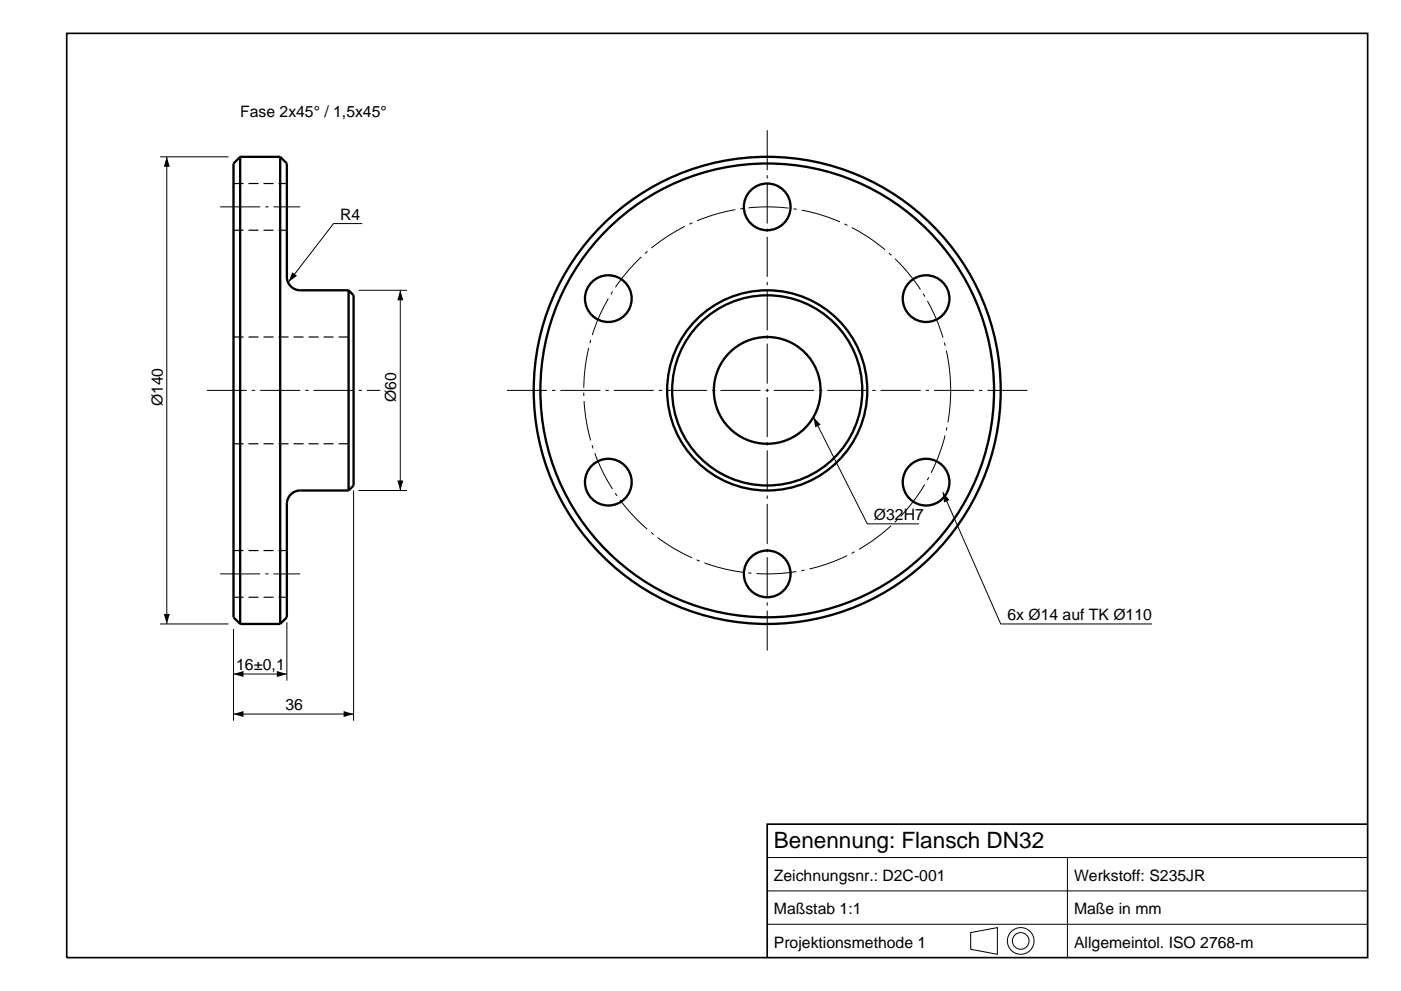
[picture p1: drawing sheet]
<svg xmlns="http://www.w3.org/2000/svg" width="420mm" height="297mm" viewBox="0 0 420 297" stroke-linecap="round" stroke-linejoin="round" font-family="sans-serif">
<path d="M20 10h390v277h-390zM410 247h-180v40" fill="none" stroke="#000" stroke-width=".5"/>
<g fill="none" stroke="#000" stroke-width=".3">
<path d="M48 47h20.5M50 47v140M108.6 67h-8.6l-13.5 17.5M107.5 87h14.5M120 87v60M243.9 125l16.1 32h15.5M106 147v69M107.5 147h14.5M282.6 147.5l17.4 39.5h45.4M48 187h20.5M70 188.5v27.5M86 186.5v17.5"/>
<path d="M70 202h16M70 214h36M230 257h180M320 257v30M230 277h180M230 267h180M291 279.5l8-1.5v8l-8-1.5z"/>
<circle cx="306" cy="282" r="4"/>
<circle cx="306" cy="282" r="2.5"/>
</g>
<g fill="none" stroke="#000" stroke-width=".7" stroke-linecap="butt">
<path d="M72 47l-2 2v136l2 2M72 47h12M72 47v140M84 47l2 2v34a4 4 0 0 0 4 4h14.5M84 47v140M104.5 87l1.5 1.5v57l-1.5 1.5M104.5 87v60M104.5 147h-14.5a4 4 0 0 0-4 4v34l-2 2M72 187h12"/>
<circle cx="230" cy="62" r="7"/>
<circle cx="182.4" cy="89.5" r="7"/>
<circle cx="277.6" cy="89.5" r="7"/>
<circle cx="230" cy="117" r="70"/>
<circle cx="230" cy="117" r="68"/>
<circle cx="230" cy="117" r="30"/>
<circle cx="230" cy="117" r="28.5"/>
<circle cx="230" cy="117" r="16"/>
<circle cx="182.4" cy="144.5" r="7"/>
<circle cx="277.6" cy="144.5" r="7"/>
<circle cx="230" cy="172" r="7"/>
</g>
<path d="M70 55h16M70 69h16M70 101h36M70 133h36M70 165h16M70 179h16" fill="none" stroke="#000" stroke-width=".35" stroke-dasharray="3 1.5" stroke-linecap="butt"/>
<path d="M66 62h24M62 117h52M152 117h156M285 117a55 55 0 0 0-81.4-48.2 55 55 0 0 0-3.2 94.6 55 55 0 0 0 84.5-42.6l.1-3.8M66 172h24M230 195v-156" fill="none" stroke="#000" stroke-width=".3" stroke-dasharray="12 1.5 1 1.5" stroke-linecap="butt"/>
<path d="M50 47l.9 3h-1.8zM87.6 81.6l1.4 1.1-2.5 1.8zM120 87l.9 3h-1.8zM243.9 125l2.1 2.3-1.6 .8zM119.1 144h1.8l-.9 3zM282.6 147.5l2.1 2.4-1.7 .7zM49.1 184h1.8l-.9 3zM70 202l3-.9v1.8zM70 214l3-.9v1.8zM83 201.1l3 .9-3 .9zM103 213.1l3 .9-3 .9z" fill="#000"/>
<text font-size="6.7" x="232" y="254">Benennung: Flansch DN32</text>
<g font-size="4.7">
<text x="72" y="35">Fase 2x45° / 1,5x45°</text>
<text x="102" y="65.8">R4</text>
<text x="48.8" y="121.8" transform="rotate(-90 48.8 121.8)">Ø140</text>
<text x="118.8" y="120.6" transform="rotate(-90 118.8 120.6)">Ø60</text>
<text x="262" y="155.8">Ø32H7</text>
<text x="302" y="185.8">6x Ø14 auf TK Ø110</text>
<text x="70.8" y="200.8">16±0,1</text>
<text x="85.6" y="212.8">36</text>
<text x="232" y="264">Zeichnungsnr.: D2C-001</text>
<text x="322" y="264">Werkstoff: S235JR</text>
<text x="232" y="274">Maßstab 1:1</text>
<text x="322" y="274">Maße in mm</text>
<text x="232" y="284">Projektionsmethode 1</text>
<text x="322" y="284">Allgemeintol. ISO 2768-m</text>
</g>
</svg>
